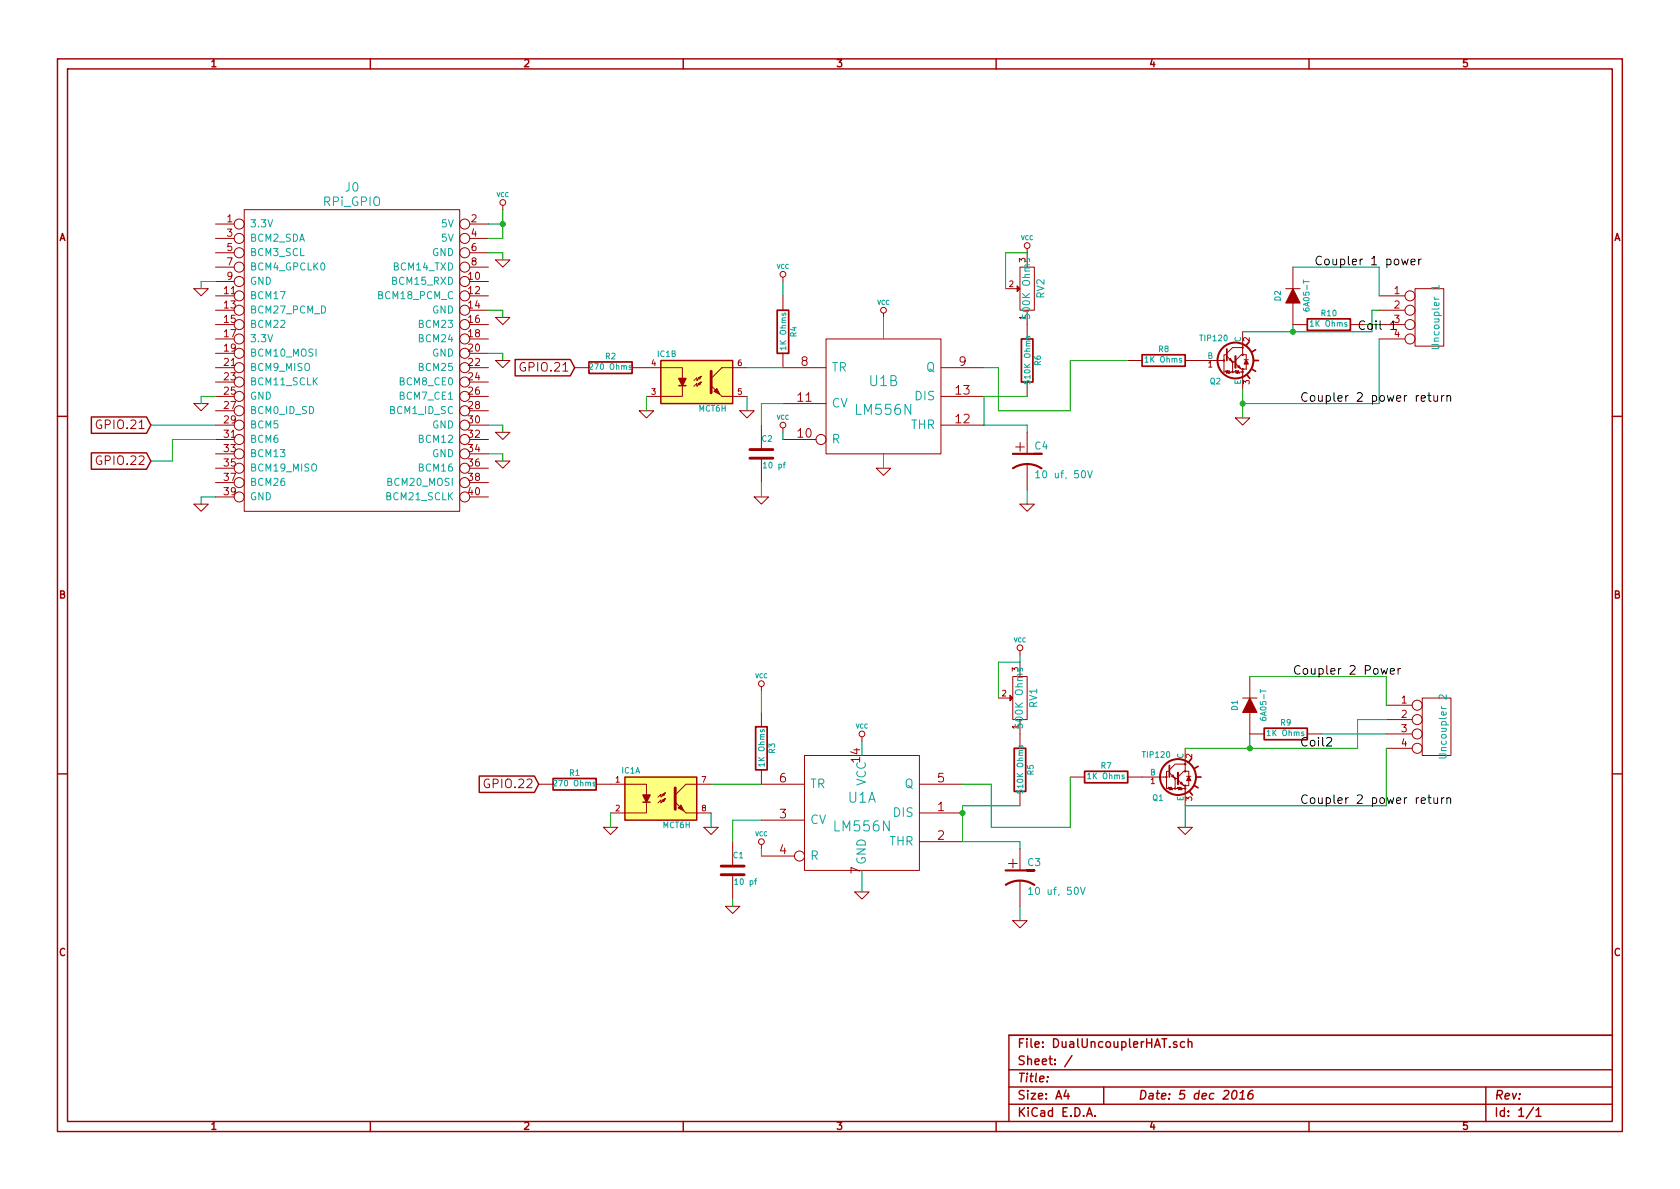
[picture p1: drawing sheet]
EESchema Schematic File Version 2
LIBS:power
LIBS:device
LIBS:transistors
LIBS:conn
LIBS:linear
LIBS:regul
LIBS:74xx
LIBS:cmos4000
LIBS:adc-dac
LIBS:memory
LIBS:xilinx
LIBS:special
LIBS:microcontrollers
LIBS:dsp
LIBS:microchip
LIBS:analog_switches
LIBS:motorola
LIBS:texas
LIBS:intel
LIBS:audio
LIBS:interface
LIBS:digital-audio
LIBS:philips
LIBS:display
LIBS:cypress
LIBS:siliconi
LIBS:opto
LIBS:atmel
LIBS:contrib
LIBS:valves
LIBS:DWSLogo
LIBS:DualUncouplerHAT-cache
EELAYER 27 0
EELAYER END
$Descr A4 11693 8268
encoding utf-8
Sheet 1 1
Title ""
Date "5 dec 2016"
Rev ""
Comp ""
Comment1 ""
Comment2 ""
Comment3 ""
Comment4 ""
$EndDescr
$Comp
L RPi_GPIO J0
U 1 1
P 1700 1550
F 0 "J0" H 2450 1800 60  0000 C CNN
F 1 "RPi_GPIO" H 2450 1700 60  0000 C CNN
F 2 "RPi_Hat:Pin_Header_Straight_2x20" H 1700 1550 60  0001 C CNN
F 3 "" H 1700 1550 60  0000 C CNN
F 4 "517-929975-01-20" H 1700 1550 60  0001 C CNN "Mouser Part Number"
F 5 "2223" H 1700 1550 60  0001 C CNN "AdaFruit Part Number"
	1    1700 1550
	1    0    0    -1  
$EndComp
Text GLabel 1050 2950 0    60   Input ~ 0
GPIO.21
Text GLabel 1050 3200 0    60   Input ~ 0
GPIO.22
$Comp
L LM556N U1
U 2 1
P 6150 2750
F 0 "U1" H 6150 2850 70  0000 C CNN
F 1 "LM556N" H 6150 2650 70  0000 C CNN
F 2 "" H 6150 2750 60  0000 C CNN
F 3 "" H 6150 2750 60  0000 C CNN
	2    6150 2750
	1    0    0    -1  
$EndComp
$Comp
L LM556N U1
U 1 1
P 6000 5650
F 0 "U1" H 6000 5750 70  0000 C CNN
F 1 "LM556N" H 6000 5550 70  0000 C CNN
F 2 "" H 6000 5650 60  0000 C CNN
F 3 "" H 6000 5650 60  0000 C CNN
F 4 "926-LM556CN/NOPB" H 6000 5650 60  0001 C CNN "Mouser Part Number"
	1    6000 5650
	1    0    0    -1  
$EndComp
$Comp
L POT RV2
U 1 1
P 7150 2000
F 0 "RV2" H 7150 1900 50  0000 C CNN
F 1 "500K Ohms" H 7150 2000 50  0000 C CNN
F 2 "~" H 7150 2000 60  0000 C CNN
F 3 "~" H 7150 2000 60  0000 C CNN
F 4 "652-3309P-1-504" H 7150 2000 60  0001 C CNN "Mouser Part Number"
	1    7150 2000
	0    -1   -1   0   
$EndComp
$Comp
L POT RV1
U 1 1
P 7100 4850
F 0 "RV1" H 7100 4750 50  0000 C CNN
F 1 "500K Ohms" H 7100 4850 50  0000 C CNN
F 2 "~" H 7100 4850 60  0000 C CNN
F 3 "~" H 7100 4850 60  0000 C CNN
F 4 "652-3309P-1-504" H 7100 4850 60  0001 C CNN "Mouser Part Number"
	1    7100 4850
	0    -1   -1   0   
$EndComp
$Comp
L R R6
U 1 1
P 7150 2500
F 0 "R6" V 7230 2500 40  0000 C CNN
F 1 "510K Ohms" V 7157 2501 40  0000 C CNN
F 2 "~" V 7080 2500 30  0000 C CNN
F 3 "~" H 7150 2500 30  0000 C CNN
F 4 "660-CF1/4CT52R514J" V 7150 2500 60  0001 C CNN "Mouser Part Number"
	1    7150 2500
	1    0    0    -1  
$EndComp
$Comp
L R R5
U 1 1
P 7100 5350
F 0 "R5" V 7180 5350 40  0000 C CNN
F 1 "510K Ohms" V 7107 5351 40  0000 C CNN
F 2 "~" V 7030 5350 30  0000 C CNN
F 3 "~" H 7100 5350 30  0000 C CNN
F 4 "660-CF1/4CT52R514J" V 7100 5350 60  0001 C CNN "Mouser Part Number"
	1    7100 5350
	1    0    0    -1  
$EndComp
$Comp
L R R8
U 1 1
P 8100 2500
F 0 "R8" V 8180 2500 40  0000 C CNN
F 1 "1K Ohms" V 8107 2501 40  0000 C CNN
F 2 "~" V 8030 2500 30  0000 C CNN
F 3 "~" H 8100 2500 30  0000 C CNN
F 4 "279-2-1623927-3" V 8100 2500 60  0001 C CNN "Mouser Part Number"
	1    8100 2500
	0    -1   -1   0   
$EndComp
$Comp
L R R7
U 1 1
P 7700 5400
F 0 "R7" V 7780 5400 40  0000 C CNN
F 1 "1K Ohms" V 7707 5401 40  0000 C CNN
F 2 "~" V 7630 5400 30  0000 C CNN
F 3 "~" H 7700 5400 30  0000 C CNN
F 4 "279-2-1623927-3" V 7700 5400 60  0001 C CNN "Mouser Part Number"
	1    7700 5400
	0    -1   -1   0   
$EndComp
$Comp
L C C2
U 1 1
P 5300 3150
F 0 "C2" H 5300 3250 40  0000 L CNN
F 1 "10 pf" H 5306 3065 40  0000 L CNN
F 2 "~" H 5338 3000 30  0000 C CNN
F 3 "~" H 5300 3150 60  0000 C CNN
F 4 "594-S100K25SL0N63L6R" H 5300 3150 60  0001 C CNN "Mouser Part Number"
	1    5300 3150
	1    0    0    -1  
$EndComp
$Comp
L C C1
U 1 1
P 5100 6050
F 0 "C1" H 5100 6150 40  0000 L CNN
F 1 "10 pf" H 5106 5965 40  0000 L CNN
F 2 "~" H 5138 5900 30  0000 C CNN
F 3 "~" H 5100 6050 60  0000 C CNN
F 4 "594-S100K25SL0N63L6R" H 5100 6050 60  0001 C CNN "Mouser Part Number"
	1    5100 6050
	1    0    0    -1  
$EndComp
$Comp
L R R10
U 1 1
P 9250 2250
F 0 "R10" V 9330 2250 40  0000 C CNN
F 1 "1K Ohms" V 9257 2251 40  0000 C CNN
F 2 "~" V 9180 2250 30  0000 C CNN
F 3 "~" H 9250 2250 30  0000 C CNN
F 4 "279-2-1623927-3" V 9250 2250 60  0001 C CNN "Mouser Part Number"
	1    9250 2250
	0    -1   -1   0   
$EndComp
$Comp
L R R9
U 1 1
P 8950 5100
F 0 "R9" V 9030 5100 40  0000 C CNN
F 1 "1K Ohms" V 8957 5101 40  0000 C CNN
F 2 "~" V 8880 5100 30  0000 C CNN
F 3 "~" H 8950 5100 30  0000 C CNN
F 4 "279-2-1623927-3 " V 8950 5100 60  0001 C CNN "Mouser Part Number"
	1    8950 5100
	0    -1   -1   0   
$EndComp
$Comp
L DIODE D2
U 1 1
P 9000 2050
F 0 "D2" H 9000 2150 40  0000 C CNN
F 1 "6A05-T" H 9000 1950 40  0000 C CNN
F 2 "~" H 9000 2050 60  0000 C CNN
F 3 "~" H 9000 2050 60  0000 C CNN
F 4 "621-6A05-T" H 9000 2050 60  0001 C CNN "Mouser Part Number"
	1    9000 2050
	0    -1   -1   0   
$EndComp
$Comp
L DIODE D1
U 1 1
P 8700 4900
F 0 "D1" H 8700 5000 40  0000 C CNN
F 1 "6A05-T" H 8700 4800 40  0000 C CNN
F 2 "~" H 8700 4900 60  0000 C CNN
F 3 "~" H 8700 4900 60  0000 C CNN
F 4 "621-6A05-T" H 8700 4900 60  0001 C CNN "Mouser Part Number"
	1    8700 4900
	0    -1   -1   0   
$EndComp
$Comp
L TIP120 Q2
U 1 1
P 8550 2500
F 0 "Q2" H 8500 2350 40  0000 R CNN
F 1 "TIP120" H 8550 2650 40  0000 R CNN
F 2 "TO220" H 8430 2605 29  0001 C CNN
F 3 "" H 8550 2500 60  0000 C CNN
F 4 "863-TIP120G" H 8550 2500 60  0001 C CNN "Mouser Part Number"
	1    8550 2500
	1    0    0    -1  
$EndComp
$Comp
L TIP120 Q1
U 1 1
P 8150 5400
F 0 "Q1" H 8100 5250 40  0000 R CNN
F 1 "TIP120" H 8150 5550 40  0000 R CNN
F 2 "TO220" H 8030 5505 29  0001 C CNN
F 3 "" H 8150 5400 60  0000 C CNN
F 4 "863-TIP120G" H 8150 5400 60  0001 C CNN "Mouser Part Number"
	1    8150 5400
	1    0    0    -1  
$EndComp
$Comp
L MCT6H IC1
U 2 1
P 4850 2650
F 0 "IC1" H 4640 2840 40  0000 C CNN
F 1 "MCT6H" H 4960 2460 40  0000 C CNN
F 2 "DIP-8__300" H 4690 2470 30  0001 C CIN
F 3 "~" H 4850 2650 60  0000 C CNN
F 4 "782-MCT6H" H 4850 2650 60  0001 C CNN "Mouser Part Number"
	2    4850 2650
	1    0    0    -1  
$EndComp
$Comp
L MCT6H IC1
U 1 1
P 4600 5550
F 0 "IC1" H 4390 5740 40  0000 C CNN
F 1 "MCT6H" H 4710 5360 40  0000 C CNN
F 2 "DIP-8__300" H 4440 5370 30  0001 C CIN
F 3 "~" H 4600 5550 60  0000 C CNN
F 4 "782-MCT6H" H 4600 5550 60  0001 C CNN "Mouser Part Number"
	1    4600 5550
	1    0    0    -1  
$EndComp
$Comp
L R R2
U 1 1
P 4250 2550
F 0 "R2" V 4330 2550 40  0000 C CNN
F 1 "270 Ohms" V 4257 2551 40  0000 C CNN
F 2 "~" V 4180 2550 30  0000 C CNN
F 3 "~" H 4250 2550 30  0000 C CNN
F 4 "603-CFR-25JR-52-270R" V 4250 2550 60  0001 C CNN "Mouser Part Number"
	1    4250 2550
	0    -1   -1   0   
$EndComp
$Comp
L R R1
U 1 1
P 4000 5450
F 0 "R1" V 4080 5450 40  0000 C CNN
F 1 "270 Ohms" V 4007 5451 40  0000 C CNN
F 2 "~" V 3930 5450 30  0000 C CNN
F 3 "~" H 4000 5450 30  0000 C CNN
F 4 "603-CFR-25JR-52-270R" V 4000 5450 60  0001 C CNN "Mouser Part Number"
	1    4000 5450
	0    -1   -1   0   
$EndComp
$Comp
L R R3
U 1 1
P 5300 5200
F 0 "R3" V 5380 5200 40  0000 C CNN
F 1 "1K Ohms" V 5307 5201 40  0000 C CNN
F 2 "~" V 5230 5200 30  0000 C CNN
F 3 "~" H 5300 5200 30  0000 C CNN
F 4 "279-2-1623927-3" V 5300 5200 60  0001 C CNN "Mouser Part Number"
	1    5300 5200
	1    0    0    -1  
$EndComp
$Comp
L R R4
U 1 1
P 5450 2300
F 0 "R4" V 5530 2300 40  0000 C CNN
F 1 "1K Ohms" V 5457 2301 40  0000 C CNN
F 2 "~" V 5380 2300 30  0000 C CNN
F 3 "~" H 5450 2300 30  0000 C CNN
F 4 "279-2-1623927-3" V 5450 2300 60  0001 C CNN "Mouser Part Number"
	1    5450 2300
	1    0    0    -1  
$EndComp
$Comp
L GND #PWR01
U 1 1
P 4500 2850
F 0 "#PWR01" H 4500 2850 30  0001 C CNN
F 1 "GND" H 4500 2780 30  0001 C CNN
F 2 "" H 4500 2850 60  0000 C CNN
F 3 "" H 4500 2850 60  0000 C CNN
	1    4500 2850
	1    0    0    -1  
$EndComp
$Comp
L GND #PWR02
U 1 1
P 5200 2850
F 0 "#PWR02" H 5200 2850 30  0001 C CNN
F 1 "GND" H 5200 2780 30  0001 C CNN
F 2 "" H 5200 2850 60  0000 C CNN
F 3 "" H 5200 2850 60  0000 C CNN
	1    5200 2850
	1    0    0    -1  
$EndComp
$Comp
L GND #PWR03
U 1 1
P 1400 2000
F 0 "#PWR03" H 1400 2000 30  0001 C CNN
F 1 "GND" H 1400 1930 30  0001 C CNN
F 2 "" H 1400 2000 60  0000 C CNN
F 3 "" H 1400 2000 60  0000 C CNN
	1    1400 2000
	1    0    0    -1  
$EndComp
$Comp
L GND #PWR04
U 1 1
P 3500 1800
F 0 "#PWR04" H 3500 1800 30  0001 C CNN
F 1 "GND" H 3500 1730 30  0001 C CNN
F 2 "" H 3500 1800 60  0000 C CNN
F 3 "" H 3500 1800 60  0000 C CNN
	1    3500 1800
	1    0    0    -1  
$EndComp
$Comp
L GND #PWR05
U 1 1
P 3500 2200
F 0 "#PWR05" H 3500 2200 30  0001 C CNN
F 1 "GND" H 3500 2130 30  0001 C CNN
F 2 "" H 3500 2200 60  0000 C CNN
F 3 "" H 3500 2200 60  0000 C CNN
	1    3500 2200
	1    0    0    -1  
$EndComp
$Comp
L GND #PWR06
U 1 1
P 3500 2500
F 0 "#PWR06" H 3500 2500 30  0001 C CNN
F 1 "GND" H 3500 2430 30  0001 C CNN
F 2 "" H 3500 2500 60  0000 C CNN
F 3 "" H 3500 2500 60  0000 C CNN
	1    3500 2500
	1    0    0    -1  
$EndComp
$Comp
L GND #PWR07
U 1 1
P 3500 3000
F 0 "#PWR07" H 3500 3000 30  0001 C CNN
F 1 "GND" H 3500 2930 30  0001 C CNN
F 2 "" H 3500 3000 60  0000 C CNN
F 3 "" H 3500 3000 60  0000 C CNN
	1    3500 3000
	1    0    0    -1  
$EndComp
$Comp
L GND #PWR08
U 1 1
P 1400 3500
F 0 "#PWR08" H 1400 3500 30  0001 C CNN
F 1 "GND" H 1400 3430 30  0001 C CNN
F 2 "" H 1400 3500 60  0000 C CNN
F 3 "" H 1400 3500 60  0000 C CNN
	1    1400 3500
	1    0    0    -1  
$EndComp
$Comp
L GND #PWR09
U 1 1
P 1400 2800
F 0 "#PWR09" H 1400 2800 30  0001 C CNN
F 1 "GND" H 1400 2730 30  0001 C CNN
F 2 "" H 1400 2800 60  0000 C CNN
F 3 "" H 1400 2800 60  0000 C CNN
	1    1400 2800
	1    0    0    -1  
$EndComp
$Comp
L VCC #PWR010
U 1 1
P 3500 1450
F 0 "#PWR010" H 3500 1550 30  0001 C CNN
F 1 "VCC" H 3500 1550 30  0000 C CNN
F 2 "" H 3500 1450 60  0000 C CNN
F 3 "" H 3500 1450 60  0000 C CNN
	1    3500 1450
	1    0    0    -1  
$EndComp
$Comp
L GND #PWR011
U 1 1
P 3500 3200
F 0 "#PWR011" H 3500 3200 30  0001 C CNN
F 1 "GND" H 3500 3130 30  0001 C CNN
F 2 "" H 3500 3200 60  0000 C CNN
F 3 "" H 3500 3200 60  0000 C CNN
	1    3500 3200
	1    0    0    -1  
$EndComp
$Comp
L GND #PWR012
U 1 1
P 4950 5750
F 0 "#PWR012" H 4950 5750 30  0001 C CNN
F 1 "GND" H 4950 5680 30  0001 C CNN
F 2 "" H 4950 5750 60  0000 C CNN
F 3 "" H 4950 5750 60  0000 C CNN
	1    4950 5750
	1    0    0    -1  
$EndComp
$Comp
L GND #PWR013
U 1 1
P 4250 5750
F 0 "#PWR013" H 4250 5750 30  0001 C CNN
F 1 "GND" H 4250 5680 30  0001 C CNN
F 2 "" H 4250 5750 60  0000 C CNN
F 3 "" H 4250 5750 60  0000 C CNN
	1    4250 5750
	1    0    0    -1  
$EndComp
Text GLabel 4000 2550 0    60   Input ~ 0
GPIO.21
Text GLabel 3750 5450 0    60   Input ~ 0
GPIO.22
$Comp
L GND #PWR014
U 1 1
P 6150 3250
F 0 "#PWR014" H 6150 3250 30  0001 C CNN
F 1 "GND" H 6150 3180 30  0001 C CNN
F 2 "" H 6150 3250 60  0000 C CNN
F 3 "" H 6150 3250 60  0000 C CNN
	1    6150 3250
	1    0    0    -1  
$EndComp
$Comp
L VCC #PWR015
U 1 1
P 6150 2200
F 0 "#PWR015" H 6150 2300 30  0001 C CNN
F 1 "VCC" H 6150 2300 30  0000 C CNN
F 2 "" H 6150 2200 60  0000 C CNN
F 3 "" H 6150 2200 60  0000 C CNN
	1    6150 2200
	1    0    0    -1  
$EndComp
$Comp
L VCC #PWR016
U 1 1
P 5450 3000
F 0 "#PWR016" H 5450 3100 30  0001 C CNN
F 1 "VCC" H 5450 3100 30  0000 C CNN
F 2 "" H 5450 3000 60  0000 C CNN
F 3 "" H 5450 3000 60  0000 C CNN
	1    5450 3000
	1    0    0    -1  
$EndComp
$Comp
L VCC #PWR017
U 1 1
P 5300 5900
F 0 "#PWR017" H 5300 6000 30  0001 C CNN
F 1 "VCC" H 5300 6000 30  0000 C CNN
F 2 "" H 5300 5900 60  0000 C CNN
F 3 "" H 5300 5900 60  0000 C CNN
	1    5300 5900
	1    0    0    -1  
$EndComp
$Comp
L GND #PWR018
U 1 1
P 5300 3450
F 0 "#PWR018" H 5300 3450 30  0001 C CNN
F 1 "GND" H 5300 3380 30  0001 C CNN
F 2 "" H 5300 3450 60  0000 C CNN
F 3 "" H 5300 3450 60  0000 C CNN
	1    5300 3450
	1    0    0    -1  
$EndComp
$Comp
L GND #PWR019
U 1 1
P 5100 6300
F 0 "#PWR019" H 5100 6300 30  0001 C CNN
F 1 "GND" H 5100 6230 30  0001 C CNN
F 2 "" H 5100 6300 60  0000 C CNN
F 3 "" H 5100 6300 60  0000 C CNN
	1    5100 6300
	1    0    0    -1  
$EndComp
$Comp
L VCC #PWR020
U 1 1
P 7150 1750
F 0 "#PWR020" H 7150 1850 30  0001 C CNN
F 1 "VCC" H 7150 1850 30  0000 C CNN
F 2 "" H 7150 1750 60  0000 C CNN
F 3 "" H 7150 1750 60  0000 C CNN
	1    7150 1750
	1    0    0    -1  
$EndComp
$Comp
L GND #PWR021
U 1 1
P 7150 3500
F 0 "#PWR021" H 7150 3500 30  0001 C CNN
F 1 "GND" H 7150 3430 30  0001 C CNN
F 2 "" H 7150 3500 60  0000 C CNN
F 3 "" H 7150 3500 60  0000 C CNN
	1    7150 3500
	1    0    0    -1  
$EndComp
$Comp
L VCC #PWR022
U 1 1
P 5450 1950
F 0 "#PWR022" H 5450 2050 30  0001 C CNN
F 1 "VCC" H 5450 2050 30  0000 C CNN
F 2 "" H 5450 1950 60  0000 C CNN
F 3 "" H 5450 1950 60  0000 C CNN
	1    5450 1950
	1    0    0    -1  
$EndComp
$Comp
L VCC #PWR023
U 1 1
P 5300 4800
F 0 "#PWR023" H 5300 4900 30  0001 C CNN
F 1 "VCC" H 5300 4900 30  0000 C CNN
F 2 "" H 5300 4800 60  0000 C CNN
F 3 "" H 5300 4800 60  0000 C CNN
	1    5300 4800
	1    0    0    -1  
$EndComp
$Comp
L VCC #PWR024
U 1 1
P 7100 4550
F 0 "#PWR024" H 7100 4650 30  0001 C CNN
F 1 "VCC" H 7100 4650 30  0000 C CNN
F 2 "" H 7100 4550 60  0000 C CNN
F 3 "" H 7100 4550 60  0000 C CNN
	1    7100 4550
	1    0    0    -1  
$EndComp
$Comp
L GND #PWR025
U 1 1
P 7100 6400
F 0 "#PWR025" H 7100 6400 30  0001 C CNN
F 1 "GND" H 7100 6330 30  0001 C CNN
F 2 "" H 7100 6400 60  0000 C CNN
F 3 "" H 7100 6400 60  0000 C CNN
	1    7100 6400
	1    0    0    -1  
$EndComp
$Comp
L CONN_4 T1
U 1 1
P 9950 2200
F 0 "T1" V 9900 2200 50  0001 C CNN
F 1 "Uncoupler 1" V 10000 2200 50  0000 C CNN
F 2 "~" H 9950 2200 60  0000 C CNN
F 3 "~" H 9950 2200 60  0000 C CNN
F 4 "571-2828374" V 9950 2200 60  0001 C CNN "Mouser Part Number"
	1    9950 2200
	1    0    0    -1  
$EndComp
$Comp
L CONN_4 T2
U 1 1
P 10000 5050
F 0 "T2" V 9950 5050 50  0001 C CNN
F 1 "Uncoupler 2" V 10050 5050 50  0000 C CNN
F 2 "~" H 10000 5050 60  0000 C CNN
F 3 "~" H 10000 5050 60  0000 C CNN
F 4 "571-2828374" V 10000 5050 60  0001 C CNN "Mouser Part Number"
	1    10000 5050
	1    0    0    -1  
$EndComp
$Comp
L GND #PWR026
U 1 1
P 8650 2900
F 0 "#PWR026" H 8650 2900 30  0001 C CNN
F 1 "GND" H 8650 2830 30  0001 C CNN
F 2 "" H 8650 2900 60  0000 C CNN
F 3 "" H 8650 2900 60  0000 C CNN
	1    8650 2900
	1    0    0    -1  
$EndComp
Wire Wire Line
	1500 2950 1050 2950
Wire Wire Line
	1500 3050 1200 3050
Wire Wire Line
	1200 3050 1200 3200
Wire Wire Line
	1200 3200 1050 3200
Wire Wire Line
	5200 2750 5200 2850
Wire Wire Line
	4500 2750 4500 2850
Wire Wire Line
	3500 1450 3500 1650
Wire Wire Line
	3500 1550 3400 1550
Wire Wire Line
	3500 1650 3400 1650
Connection ~ 3500 1550
Wire Wire Line
	3400 1750 3500 1750
Wire Wire Line
	3500 1750 3500 1800
Wire Wire Line
	3400 2150 3500 2150
Wire Wire Line
	3500 2150 3500 2200
Wire Wire Line
	3400 2450 3500 2450
Wire Wire Line
	3500 2450 3500 2500
Wire Wire Line
	3400 2950 3500 2950
Wire Wire Line
	3500 2950 3500 3000
Wire Wire Line
	3400 3150 3500 3150
Wire Wire Line
	3500 3150 3500 3200
Wire Wire Line
	1500 3450 1400 3450
Wire Wire Line
	1400 3450 1400 3500
Wire Wire Line
	1500 2750 1400 2750
Wire Wire Line
	1400 2750 1400 2800
Wire Wire Line
	1500 1950 1400 1950
Wire Wire Line
	1400 1950 1400 2000
Wire Wire Line
	4250 5650 4250 5750
Wire Wire Line
	4950 5650 4950 5750
Wire Wire Line
	6150 2200 6150 2350
Wire Wire Line
	6150 3150 6150 3250
Wire Wire Line
	5200 2550 5450 2550
Wire Wire Line
	5450 3000 5450 3050
Wire Wire Line
	5300 5900 5300 5950
Wire Wire Line
	4950 5450 5300 5450
Wire Wire Line
	5450 2800 5300 2800
Wire Wire Line
	5300 2800 5300 2950
Wire Wire Line
	5300 3350 5300 3450
Wire Wire Line
	5300 5700 5100 5700
Wire Wire Line
	5100 5700 5100 5850
Wire Wire Line
	5100 6250 5100 6300
Wire Wire Line
	7000 2000 7000 1750
Wire Wire Line
	7000 1750 7150 1750
Wire Wire Line
	6850 2750 7150 2750
Wire Wire Line
	6850 2750 6850 2950
Wire Wire Line
	6850 2950 7150 2950
Wire Wire Line
	7150 2950 7150 3000
Wire Wire Line
	7150 3400 7150 3500
Wire Wire Line
	5300 4800 5300 4950
Wire Wire Line
	5450 1950 5450 2050
Wire Wire Line
	7100 4550 7100 4600
Wire Wire Line
	7100 5600 6700 5600
Wire Wire Line
	6700 5600 6700 5850
Connection ~ 6700 5650
Wire Wire Line
	6700 5850 7100 5850
Wire Wire Line
	7100 5850 7100 5900
Wire Wire Line
	7100 6300 7100 6400
Wire Wire Line
	8650 2700 8650 2900
Wire Wire Line
	8650 2300 9550 2300
Wire Wire Line
	9000 2300 9000 2250
Wire Wire Line
	7850 2500 7450 2500
Wire Wire Line
	7450 2500 7450 2850
Wire Wire Line
	7450 2850 6950 2850
Wire Wire Line
	6950 2850 6950 2550
Wire Wire Line
	6950 2550 6850 2550
Wire Wire Line
	9500 2250 9600 2250
Wire Wire Line
	9550 2300 9550 2150
Wire Wire Line
	9550 2150 9600 2150
Connection ~ 9000 2300
Wire Wire Line
	9000 1850 9600 1850
Wire Wire Line
	9600 1850 9600 2050
Wire Wire Line
	9600 2350 9600 2800
Wire Wire Line
	9600 2800 8650 2800
Connection ~ 8650 2800
Wire Wire Line
	7450 5400 7450 5750
Wire Wire Line
	7450 5750 6900 5750
Wire Wire Line
	6900 5750 6900 5450
Wire Wire Line
	6900 5450 6700 5450
Wire Wire Line
	8700 4700 9650 4700
Wire Wire Line
	9650 4700 9650 4900
Wire Wire Line
	9200 5100 9650 5100
Wire Wire Line
	9650 5200 9650 5600
Wire Wire Line
	9650 5600 8250 5600
Wire Wire Line
	9650 5000 9450 5000
Wire Wire Line
	9450 5000 9450 5200
Wire Wire Line
	9450 5200 8250 5200
Wire Wire Line
	8700 5100 8700 5200
Connection ~ 8700 5200
$Comp
L GND #PWR027
U 1 1
P 8250 5750
F 0 "#PWR027" H 8250 5750 30  0001 C CNN
F 1 "GND" H 8250 5680 30  0001 C CNN
F 2 "" H 8250 5750 60  0000 C CNN
F 3 "" H 8250 5750 60  0000 C CNN
	1    8250 5750
	1    0    0    -1  
$EndComp
Wire Wire Line
	8250 5600 8250 5750
Wire Wire Line
	7100 4600 6950 4600
Wire Wire Line
	6950 4600 6950 4850
$Comp
L VCC #PWR028
U 1 1
P 6000 5150
F 0 "#PWR028" H 6000 5250 30  0001 C CNN
F 1 "VCC" H 6000 5250 30  0000 C CNN
F 2 "" H 6000 5150 60  0000 C CNN
F 3 "" H 6000 5150 60  0000 C CNN
	1    6000 5150
	1    0    0    -1  
$EndComp
Wire Wire Line
	6000 5150 6000 5250
$Comp
L GND #PWR029
U 1 1
P 6000 6200
F 0 "#PWR029" H 6000 6200 30  0001 C CNN
F 1 "GND" H 6000 6130 30  0001 C CNN
F 2 "" H 6000 6200 60  0000 C CNN
F 3 "" H 6000 6200 60  0000 C CNN
	1    6000 6200
	1    0    0    -1  
$EndComp
Wire Wire Line
	6000 6050 6000 6200
Text Label 9050 5200 0    60   ~ 0
Coil2
Text Label 9000 4700 0    60   ~ 0
Coupler 2 Power
Text Label 9050 5600 0    60   ~ 0
Coupler 2 power return
Text Label 9150 1850 0    60   ~ 0
Coupler 1 power
Text Label 9450 2300 0    60   ~ 0
Coil 1
Text Label 9050 2800 0    60   ~ 0
Coupler 2 power return
$Comp
L CP1 C4
U 1 1
P 7150 3200
F 0 "C4" H 7200 3300 50  0000 L CNN
F 1 "10 uf, 50V" H 7200 3100 50  0000 L CNN
F 2 "~" H 7150 3200 60  0000 C CNN
F 3 "~" H 7150 3200 60  0000 C CNN
F 4 "140-REA100M1HBK0511P" H 7150 3200 60  0001 C CNN "Mouser Part Number"
	1    7150 3200
	1    0    0    -1  
$EndComp
$Comp
L CP1 C3
U 1 1
P 7100 6100
F 0 "C3" H 7150 6200 50  0000 L CNN
F 1 "10 uf, 50V" H 7150 6000 50  0000 L CNN
F 2 "~" H 7100 6100 60  0000 C CNN
F 3 "~" H 7100 6100 60  0000 C CNN
F 4 "140-REA100M1HBK0511P" H 7100 6100 60  0001 C CNN "Mouser Part Number"
	1    7100 6100
	1    0    0    -1  
$EndComp
$EndSCHEMATC
